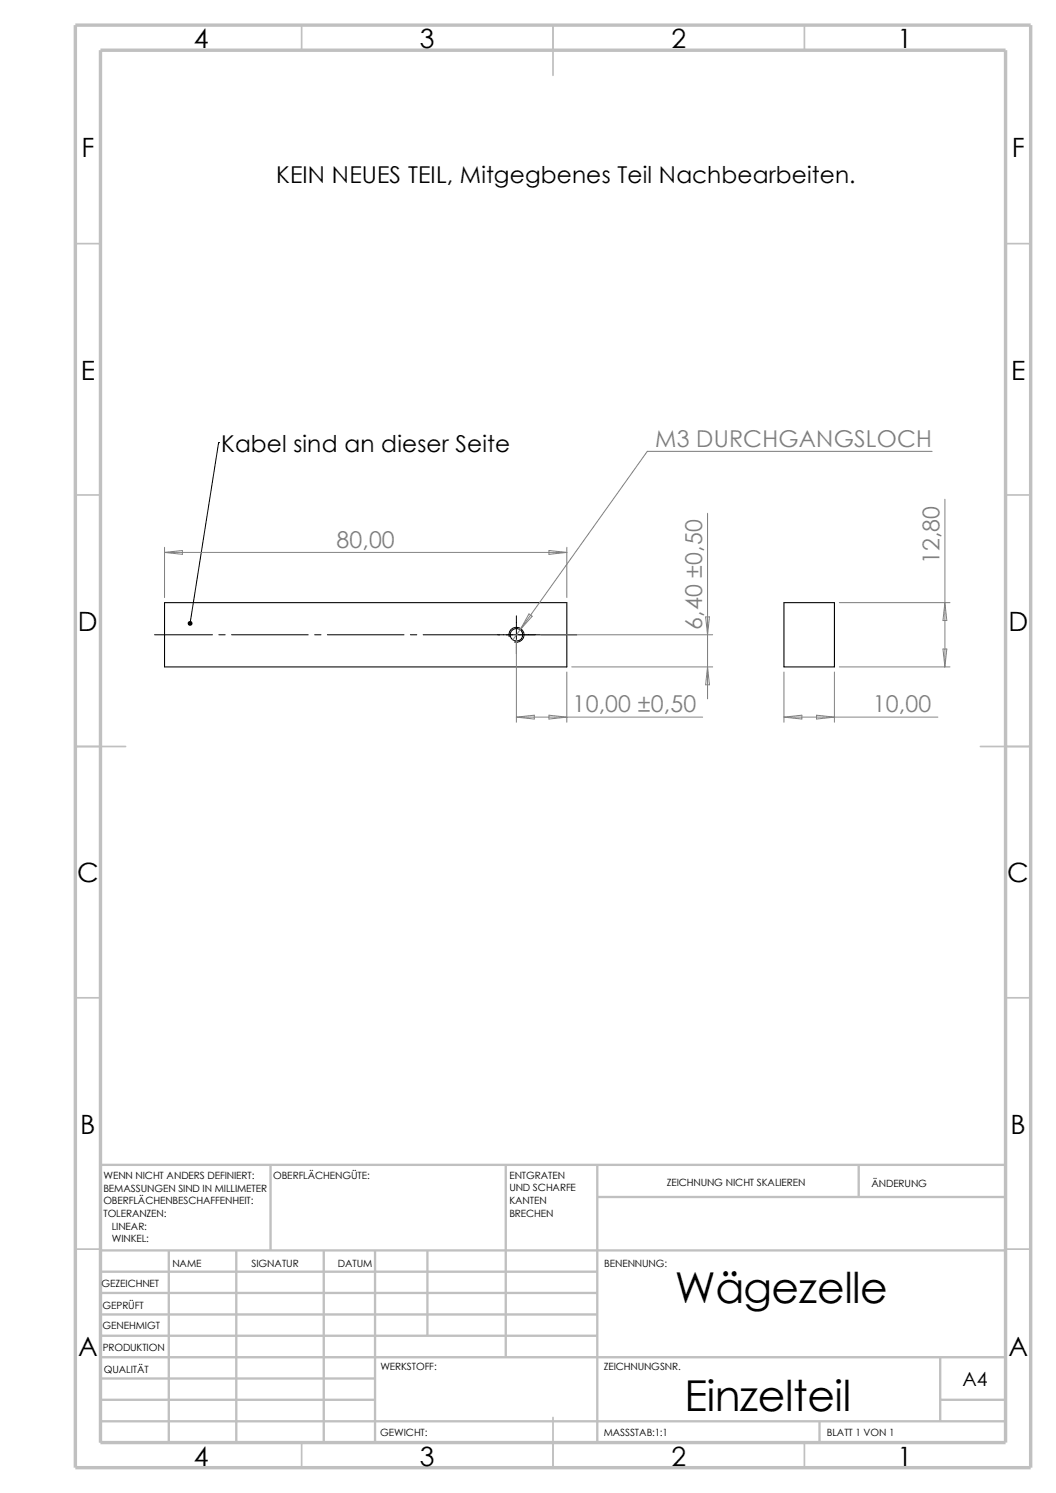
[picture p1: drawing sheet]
<svg xmlns="http://www.w3.org/2000/svg" width="210mm" height="297mm" viewBox="0 0 210 297" stroke-linecap="round" stroke-linejoin="round" font-family="sans-serif">
<g fill="none" stroke="#c0c0c0" stroke-width=".34">
<path d="M60 5v5M110 5v10M160 5v5M15 48.5h5M200 48.5h5M15 98.5h5M200 98.5h5M15 148.5h10M195 148.5h10M15 198.5h5M200 198.5h5M15 248.5h5"/>
<path d="M200 248.5h5M60 287v5M110 282v10M160 287v5"/>
</g>
<g fill="none" stroke="#c0c0c0" stroke-width=".47">
<path d="M53.8 231.7v17.1M100.6 231.7v38.3M118.8 231.7v55.3M118.8 238.1h81.2M170.8 231.7v6.4M200 231.7h-180v55.3M20 248.8h180M20 257.2h98.8M20 253h98.8M33.6 248.8v38.2M47 248.8v38.2M64.4 248.8v38.2"/>
<path d="M74.6 248.8v38.2M85 248.8v16.9M20 265.7h98.8M20 261.5h98.8M20 278.5h54.6M20 274.2h54.6M20 270h180M187 278.5h13M187 270v12.7M20 282.7h180M163 282.7v4.3"/>
</g>
<path d="M15 5h190v287h-190zM20 10h180v277h-180z" fill="none" stroke="#c0c0c0" stroke-width=".68" stroke-linecap="butt"/>
<g fill="none" stroke="#000" stroke-width=".21">
<path d="M32.7 119.9h80v12.8h-80zM155.9 119.9h10v12.8h-10z"/>
<circle cx="102.7" cy="126.3" r="1.24"/>
</g>
<path d="M43.5 88.1h.1M43.5 88.1l-5.7 35.9M30.7 126.3h11.5M43.5 126.3h1.3M46.1 126.3h15.2M62.6 126.3h1.2M65.1 126.3h15.2M81.6 126.3h1.3M84.2 126.3h30.5M101.3 126.7a1.5 1.5 0 0 1 1.3-1.9 1.5 1.5 0 0 1 1.6 1.6 1.5 1.5 0 0 1-1.9 1.3M102.7 122.5v7.5" fill="none" stroke="#000" stroke-width=".2"/>
<circle cx="37.8" cy="124" r=".38" fill="#000" stroke="#000" stroke-width=".2"/>
<g fill="none" stroke="#808080" stroke-width=".2">
<path d="M185.4 89.8h-56.7l-25.2 35.5M187.9 99.3v33.4M32.7 109.9h80M32.7 109.9l3.6-.4v.8zM32.7 108.9v10M109.2 109.5l3.5 .4-3.5 .4zM112.7 108.9v10M140.7 102.1v36.9M166.9 119.9h22M187.9 119.9l.4 3.5h-.8zM102.7 127.3v16.4M103.5 125.3l-1.5 2"/>
<path d="M105.2 122.1l.6 .5-2.3 2.7zM107.5 126.3h34.2M112.7 133.7v10M113.7 132.7h28M140.3 122.7h.8l-.4 3.6zM140.7 132.7l.4 3.5h-.8zM155.9 133.7v10M165.9 133.7v10M166.9 132.7h22M187.5 129.1h.8l-.4 3.6zM102.7 142.7h37M102.7 142.7l3.6-.4v.7z"/>
<path d="M109.2 142.3l3.5 .4-3.5 .3zM155.9 142.7h30.6M155.9 142.7l3.6-.4v.7zM162.4 142.3l3.5 .4-3.5 .3z"/>
</g>
<g font-size="8.5">
<text x="134.2" y="259.2">Wägezelle</text>
<text x="136.1" y="280.6">Einzelteil</text>
</g>
<g font-size="5.3">
<text x="38.5" y="9.6">4</text>
<text x="83.5" y="9.6">3</text>
<text x="133.5" y="9.6">2</text>
<text x="178.5" y="9.6">1</text>
<text x="16.2" y="31.3">F</text>
<text x="201.2" y="31.3">F</text>
<text x="16" y="75.6">E</text>
<text x="201.1" y="75.6">E</text>
<text x="15.5" y="125.6">D</text>
<text x="200.6" y="125.6">D</text>
<text x="15.3" y="175.6">C</text>
<text x="200.3" y="175.6">C</text>
<text x="16" y="225.6">B</text>
<text x="201" y="225.6">B</text>
<text x="15.5" y="269.8">A</text>
<text x="200.5" y="269.8">A</text>
<text x="38.5" y="291.6">4</text>
<text x="83.5" y="291.6">3</text>
<text x="133.5" y="291.6">2</text>
<text x="178.5" y="291.6">1</text>
</g>
<g font-size="4.6">
<text x="54.9" y="36.5">KEIN NEUES TEIL, Mitgegbenes Teil Nachbearbeiten.</text>
<text x="44" y="89.9">Kabel sind an dieser Seite</text>
</g>
<g font-size="4.6" fill="#808080">
<text x="130.3" y="88.9">M3 DURCHGANGSLOCH</text>
<text x="66.9" y="109">80,00</text>
<text x="186.8" y="112.2" transform="rotate(-90 186.8 112.2)">12,80</text>
<text x="139.6" y="125.3" transform="rotate(-90 139.6 125.3)">6,40 ±0,50</text>
<text x="113.9" y="141.7">10,00 ±0,50</text>
<text x="173.6" y="141.7">10,00</text>
</g>
<text font-size="3.9" x="191.4" y="275.6">A4</text>
<g font-size="2">
<text x="20.6" y="234.6">WENN NICHT ANDERS DEFINIERT:</text>
<text x="20.6" y="237.1">BEMASSUNGEN SIND IN MILLIMETER</text>
<text x="20.6" y="239.6">OBERFLÄCHENBESCHAFFENHEIT:</text>
<text x="54.4" y="234.6">OBERFLÄCHENGÜTE:</text>
<text x="101.3" y="239.5">KANTEN</text>
<text x="101.3" y="237">UND SCHARFE</text>
<text x="101.3" y="234.5">ENTGRATEN</text>
<text x="132.6" y="236">ZEICHNUNG NICHT SKALIEREN</text>
<text x="173.3" y="236.2">ÄNDERUNG</text>
<text x="20.6" y="242.1">TOLERANZEN:</text>
<text x="22.2" y="244.6">LINEAR:</text>
<text x="101.3" y="242">BRECHEN</text>
<text x="22.2" y="247.1">WINKEL:</text>
<text x="50" y="252">SIGNATUR</text>
<text x="67.2" y="252">DATUM</text>
<text x="120.2" y="252">BENENNUNG:</text>
<text x="20.2" y="256.1">GEZEICHNET</text>
<text x="34.3" y="252.1">NAME</text>
<text x="20.4" y="260.4">GEPRÜFT</text>
<text x="20.4" y="264.5">GENEHMIGT</text>
<text x="20.4" y="268.8">PRODUKTION</text>
<text x="20.7" y="273.2">QUALITÄT</text>
<text x="75.6" y="272.5">WERKSTOFF:</text>
<text x="120.1" y="272.5">ZEICHNUNGSNR.</text>
<text x="75.6" y="285.6">GEWICHT:</text>
<text x="120.1" y="285.6">MASSSTAB:1:1</text>
<text x="164.5" y="285.6">BLATT 1 VON 1</text>
</g>
</svg>
